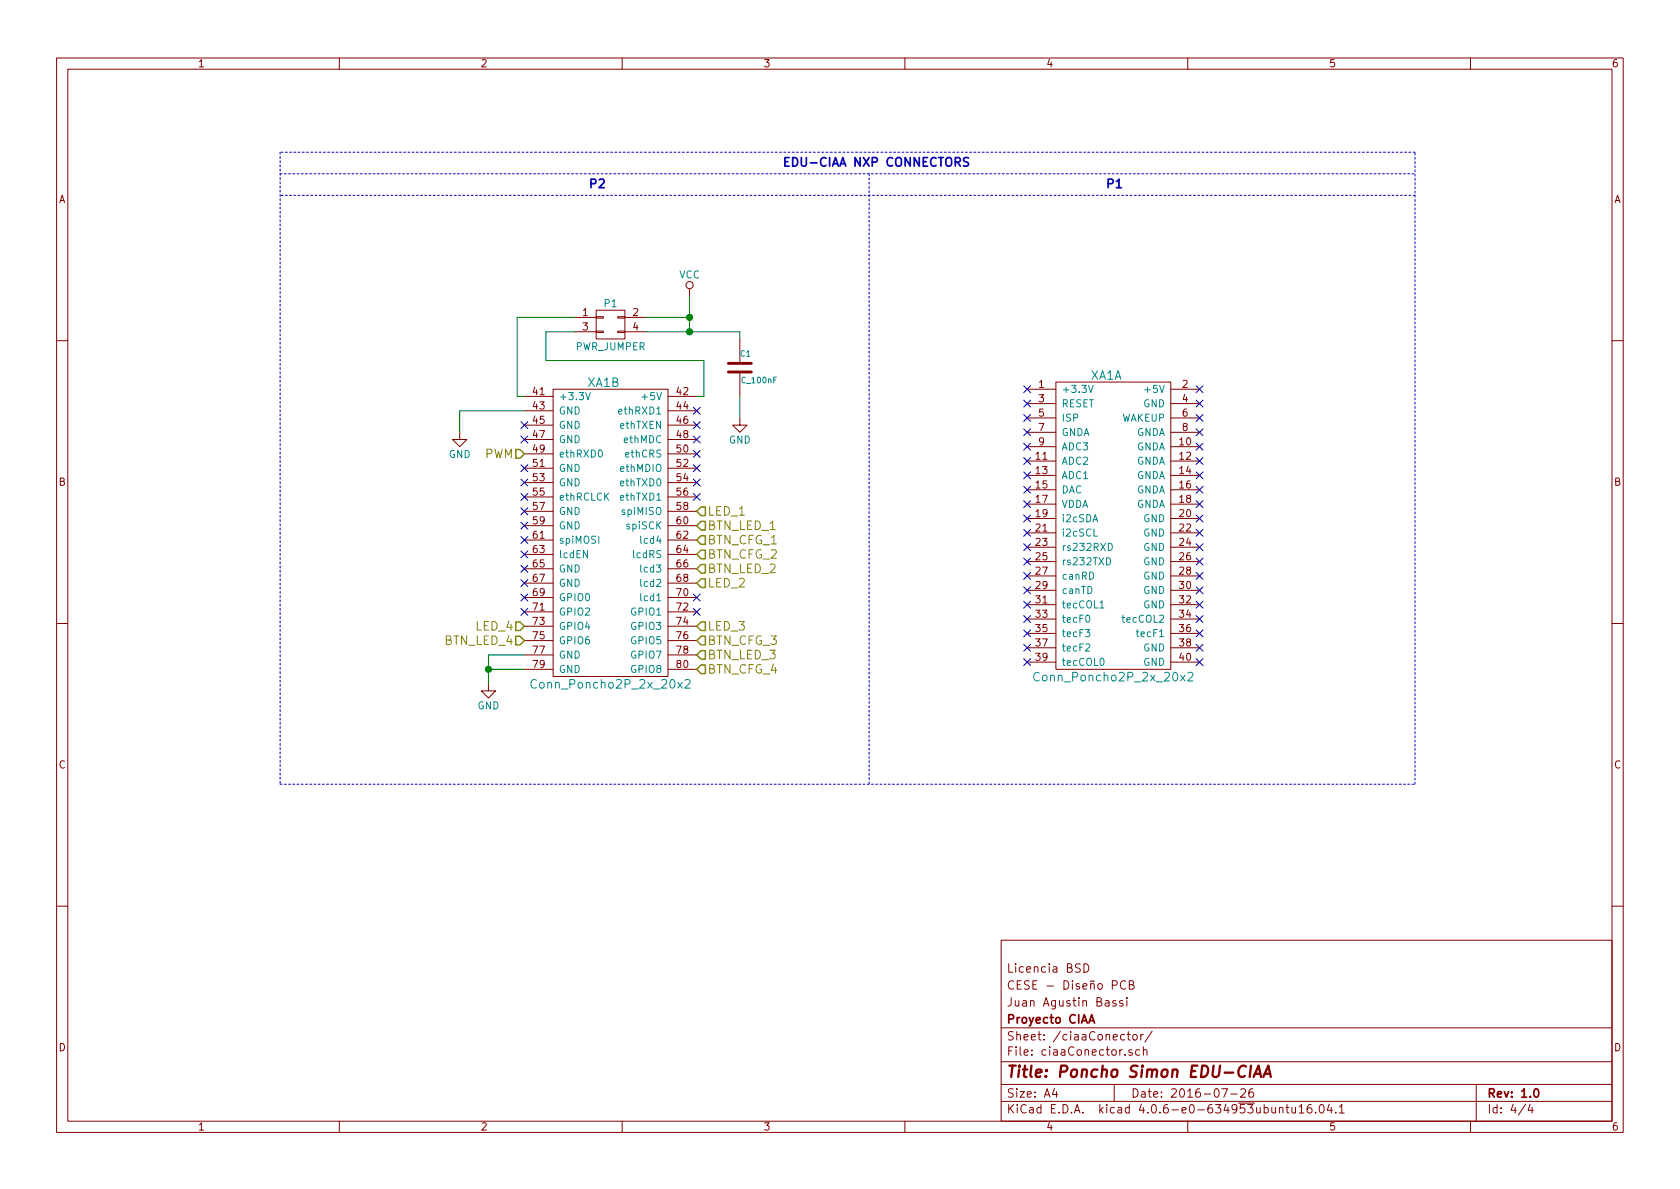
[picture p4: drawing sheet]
EESchema Schematic File Version 2
LIBS:simonLib
LIBS:power
LIBS:simonShield-cache
EELAYER 25 0
EELAYER END
$Descr A4 11693 8268
encoding utf-8
Sheet 4 4
Title "Poncho Simon EDU-CIAA"
Date "2016-07-26"
Rev "1.0"
Comp "Proyecto CIAA"
Comment1 "Juan Agustin Bassi"
Comment2 "CESE - Diseño PCB"
Comment3 "Licencia BSD"
Comment4 ""
$EndDescr
$Comp
L GND #PWR027
U 1 1
P 3200 3000
F 0 "#PWR027" H 3200 2750 50  0001 C CNN
F 1 "GND" H 3200 2850 50  0000 C CNN
F 2 "" H 3200 3000 50  0000 C CNN
F 3 "" H 3200 3000 50  0000 C CNN
	1    3200 3000
	1    0    0    -1  
$EndComp
$Comp
L Conn_Poncho2P_2x_20x2 XA?
U 2 1
P 3900 3050
AR Path="/57781CEF" Ref="XA?"  Part="2" 
AR Path="/57781B52/57781CEF" Ref="XA1"  Part="2" 
F 0 "XA1" H 4200 3450 60  0000 C CNN
F 1 "Conn_Poncho2P_2x_20x2" H 4250 1350 60  0000 C CNN
F 2 "simonShield:Conn_Poncho_SinBorde" H 3900 3050 60  0001 C CNN
F 3 "" H 3900 3050 60  0000 C CNN
F 4 "952-2121-ND" H 3900 3050 60  0001 C CNN "Digikey#"
	2    3900 3050
	1    0    0    -1  
$EndComp
$Comp
L PWR_JUMPER P1
U 1 1
P 4250 2250
F 0 "P1" H 4250 2400 50  0000 C CNN
F 1 "PWR_JUMPER" H 4250 2100 50  0000 C CNN
F 2 "simonShield:Pin_Header_Straight_2x02" H 4250 1050 50  0001 C CNN
F 3 "" H 4250 1050 50  0000 C CNN
F 4 "952-2121-ND" H 4250 2250 60  0001 C CNN "Digikey#"
	1    4250 2250
	1    0    0    -1  
$EndComp
NoConn ~ 4850 2850
NoConn ~ 4850 2950
NoConn ~ 4850 3050
NoConn ~ 4850 3150
NoConn ~ 4850 3250
NoConn ~ 4850 3350
NoConn ~ 4850 3450
NoConn ~ 3650 4050
NoConn ~ 3650 3950
NoConn ~ 3650 3850
NoConn ~ 3650 3750
NoConn ~ 3650 3650
NoConn ~ 3650 3550
NoConn ~ 3650 3450
NoConn ~ 3650 3350
NoConn ~ 3650 3250
NoConn ~ 3650 3050
NoConn ~ 3650 2950
Text HLabel 4850 3750 2    60   Input ~ 0
BTN_CFG_1
Text HLabel 4850 3850 2    60   Input ~ 0
BTN_CFG_2
Text HLabel 4850 4450 2    60   Input ~ 0
BTN_CFG_3
Text HLabel 4850 4650 2    60   Input ~ 0
BTN_CFG_4
Text HLabel 3650 4350 0    60   Input ~ 0
LED_4
Text HLabel 4850 4350 2    60   Input ~ 0
LED_3
Text HLabel 4850 4050 2    60   Input ~ 0
LED_2
Text HLabel 4850 3550 2    60   Input ~ 0
LED_1
Text HLabel 3650 4450 0    60   Input ~ 0
BTN_LED_4
Text HLabel 4850 4550 2    60   Input ~ 0
BTN_LED_3
Text HLabel 4850 3950 2    60   Input ~ 0
BTN_LED_2
Text HLabel 4850 3650 2    60   Input ~ 0
BTN_LED_1
Text HLabel 3650 3150 0    60   Input ~ 0
PWM
$Comp
L Conn_Poncho2P_2x_20x2 XA1
U 1 1
P 7400 3000
F 0 "XA1" H 7700 3400 60  0000 C CNN
F 1 "Conn_Poncho2P_2x_20x2" H 7750 1300 60  0000 C CNN
F 2 "simonShield:Conn_Poncho_SinBorde" H 7400 3000 60  0001 C CNN
F 3 "" H 7400 3000 60  0000 C CNN
F 4 "952-2121-ND" H 7400 3000 60  0001 C CNN "Digikey#"
	1    7400 3000
	1    0    0    -1  
$EndComp
NoConn ~ 7150 2700
NoConn ~ 7150 2800
NoConn ~ 7150 2900
NoConn ~ 7150 3000
NoConn ~ 7150 3100
NoConn ~ 7150 3200
NoConn ~ 7150 3300
NoConn ~ 7150 3400
NoConn ~ 7150 3500
NoConn ~ 7150 3600
NoConn ~ 7150 3700
NoConn ~ 7150 3800
NoConn ~ 7150 3900
NoConn ~ 7150 4000
NoConn ~ 7150 4100
NoConn ~ 7150 4200
NoConn ~ 7150 4300
NoConn ~ 7150 4400
NoConn ~ 7150 4500
NoConn ~ 7150 4600
NoConn ~ 8350 4600
NoConn ~ 8350 4500
NoConn ~ 8350 4400
NoConn ~ 8350 4300
NoConn ~ 8350 4200
NoConn ~ 8350 4100
NoConn ~ 8350 4000
NoConn ~ 8350 3900
NoConn ~ 8350 3800
NoConn ~ 8350 3700
NoConn ~ 8350 3600
NoConn ~ 8350 3500
NoConn ~ 8350 3400
NoConn ~ 8350 3300
NoConn ~ 8350 3200
NoConn ~ 8350 3100
NoConn ~ 8350 3000
NoConn ~ 8350 2900
NoConn ~ 8350 2800
NoConn ~ 8350 2700
Text Notes 5450 1150 0    60   ~ 12
EDU-CIAA NXP CONNECTORS
Text Notes 4100 1300 0    60   ~ 12
P2
Text Notes 7700 1300 0    60   ~ 12
P1
$Comp
L GND #PWR028
U 1 1
P 3400 4750
F 0 "#PWR028" H 3400 4500 50  0001 C CNN
F 1 "GND" H 3400 4600 50  0000 C CNN
F 2 "" H 3400 4750 50  0000 C CNN
F 3 "" H 3400 4750 50  0000 C CNN
	1    3400 4750
	1    0    0    -1  
$EndComp
$Comp
L GND #PWR029
U 1 1
P 5150 2900
F 0 "#PWR029" H 5150 2650 50  0001 C CNN
F 1 "GND" H 5150 2750 50  0000 C CNN
F 2 "" H 5150 2900 50  0000 C CNN
F 3 "" H 5150 2900 50  0000 C CNN
	1    5150 2900
	1    0    0    -1  
$EndComp
$Comp
L C_100nF C1
U 1 1
P 5150 2550
F 0 "C1" H 5150 2650 40  0000 L CNN
F 1 "C_100nF" H 5156 2465 40  0000 L CNN
F 2 "simonShield:C_Disc_D3_P2.5" H 5188 2400 30  0001 C CNN
F 3 "" H 5150 2550 60  0000 C CNN
F 4 "BC1160TR­ND" H 5150 2550 60  0001 C CNN "Digikey#"
	1    5150 2550
	1    0    0    -1  
$EndComp
$Comp
L VCC #PWR030
U 1 1
P 4800 2050
F 0 "#PWR030" H 4800 1900 50  0001 C CNN
F 1 "VCC" H 4800 2200 50  0000 C CNN
F 2 "" H 4800 2050 50  0000 C CNN
F 3 "" H 4800 2050 50  0000 C CNN
	1    4800 2050
	1    0    0    -1  
$EndComp
Wire Wire Line
	4850 2750 4900 2750
Wire Wire Line
	4900 2750 4900 2500
Wire Wire Line
	4900 2500 3800 2500
Wire Wire Line
	3800 2500 3800 2300
Wire Wire Line
	3800 2300 4000 2300
Wire Wire Line
	3650 2750 3600 2750
Wire Wire Line
	3600 2750 3600 2200
Wire Wire Line
	3600 2200 4000 2200
Wire Wire Line
	3200 2850 3200 3000
Wire Wire Line
	3650 2850 3200 2850
Wire Notes Line
	1950 1050 1950 5450
Wire Notes Line
	1950 5450 9850 5450
Wire Notes Line
	9850 5450 9850 1050
Wire Notes Line
	9850 1050 1950 1050
Wire Notes Line
	1950 1200 9850 1200
Wire Notes Line
	9850 1350 1950 1350
Wire Notes Line
	6050 1200 6050 5450
Wire Wire Line
	3650 4650 3400 4650
Wire Wire Line
	3400 4550 3400 4750
Wire Wire Line
	3650 4550 3400 4550
Connection ~ 3400 4650
Wire Wire Line
	5150 2750 5150 2900
Wire Wire Line
	4500 2200 4800 2200
Wire Wire Line
	4800 2300 4800 2050
Wire Wire Line
	4500 2300 5150 2300
Connection ~ 4800 2200
Wire Wire Line
	5150 2300 5150 2350
Connection ~ 4800 2300
NoConn ~ 3650 4250
NoConn ~ 3650 4150
NoConn ~ 4850 4150
NoConn ~ 4850 4250
$EndSCHEMATC
